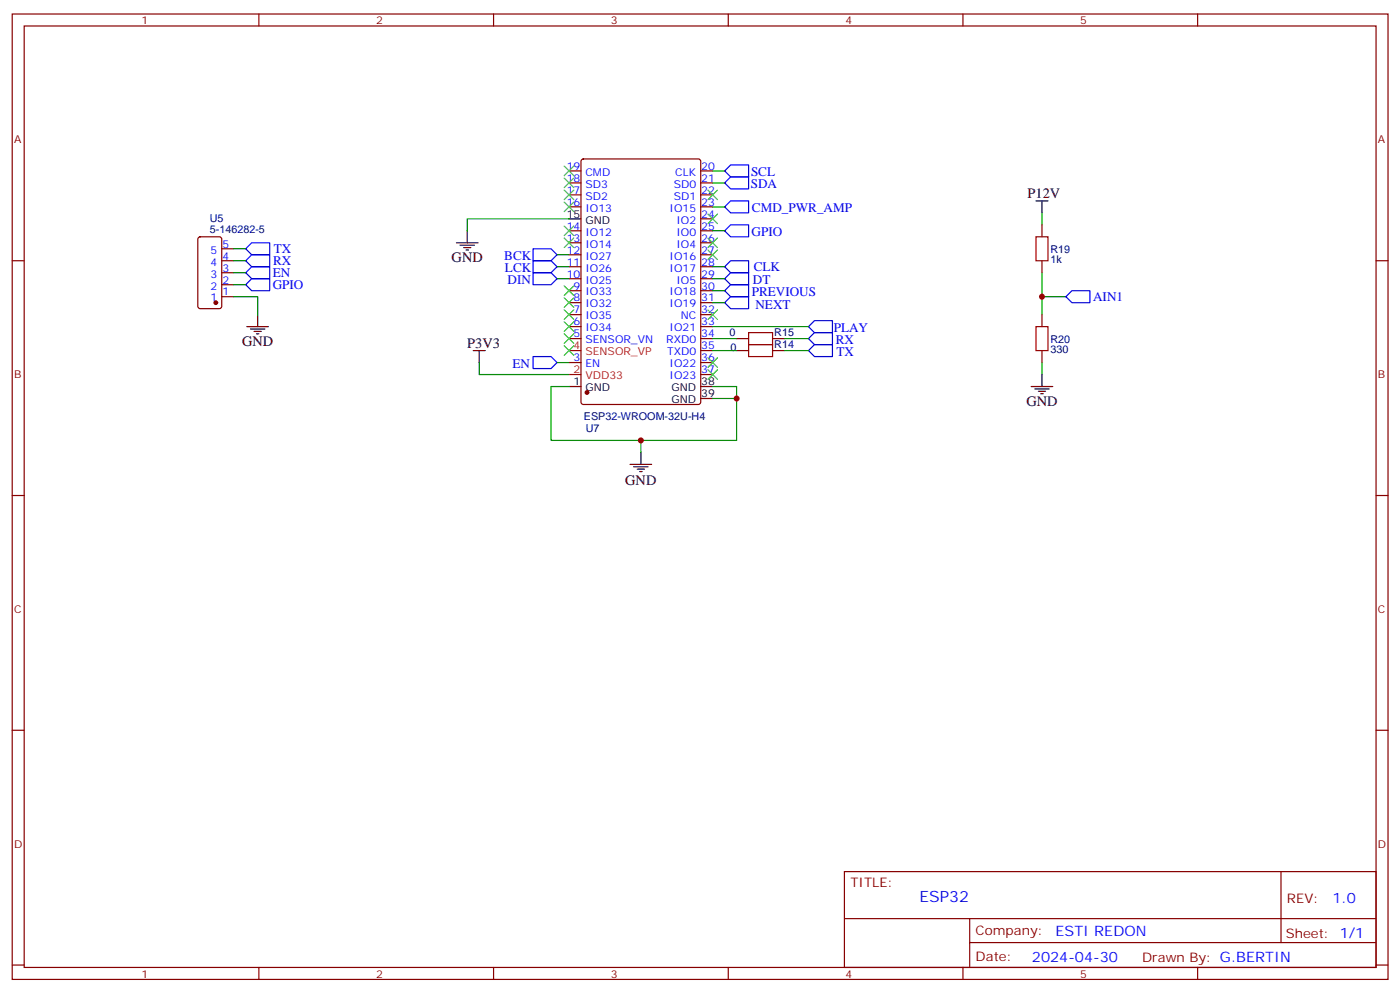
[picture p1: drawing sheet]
<svg xmlns="http://www.w3.org/2000/svg" width="412mm" height="292mm" viewBox="0 0 412 292" stroke-linecap="round" stroke-linejoin="round" font-family="sans-serif">
<g fill="none" stroke="#870000" stroke-width=".35">
<path d="M3.6 4.1h405.3v284.4h-405.3zM7.1 7.7h398.3v277.2h-398.3zM76.3 4.1v3.6M145.4 4.1v3.6M214.6 4.1v3.6M283.7 4.1v3.6M352.8 4.1v3.6M167.6 57.4h3.6M167.6 53.9h3.6M167.6 50.3h3.6M171.4 47l.5-.2h33.8l.7 .4v71.2l-.4 .7h-34.1l-.7-.4v-71.2zM206.4 57.4h3.6"/>
<path d="M206.4 53.9h3.6M206.4 50.3h3.6M3.6 76.8h3.5M58.5 70l.5-.3h5.6l.7 .5v20l-.4 .7h-5.9l-.7-.5v-20zM65.3 76.8h3.6M65.3 73.3h3.6M167.6 78.6h3.6M167.6 75h3.6M167.6 71.5h3.6M167.6 68h3.6M167.6 60.9h3.6M206.4 78.6h3.6"/>
<path d="M206.4 75h3.6M206.4 71.5h3.6M206.4 68h3.6M206.4 64.5h3.6M206.4 60.9h3.6M307 66.2v3.5M307 76.8v3.5M405.4 76.8h3.5M65.3 87.4h3.6M65.3 83.9h3.6M65.3 80.3h3.6M167.6 99.7h3.6"/>
<path d="M167.6 96.2h3.6M167.6 92.7h3.6M167.6 89.1h3.6M167.6 85.6h3.6M167.6 82.1h3.6M206.4 99.7h3.6M206.4 96.2h3.6M206.4 92.7h3.6M206.4 89.1h3.6M206.4 85.6h3.6M206.4 82.1h3.6M217 99.7h3.6"/>
<path d="M227.6 99.7h3.5M307 92.7v3.5M167.6 106.8h3.6M206.4 110.3h3.6M206.4 106.8h3.6M206.4 103.3h3.6M217 103.3h3.6M227.6 103.3h3.5M307 103.3v3.5M3.6 145.9h3.5M405.4 145.9h3.5M3.6 215.1h3.5"/>
<path d="M405.4 215.1h3.5M248.8 256.7h156.6v28.2h-156.6zM377.4 256.7v20.9M248.8 270.6h156.5M285.7 277.6h119.6M285.7 270.6v14.1M3.6 284.2h3.5M76.3 284.9v3.6M145.4 284.9v3.6M214.6 284.9v3.6M283.7 284.9v3.6M352.8 284.9v3.6"/>
<path d="M405.4 284.2h3.5"/>
</g>
<g fill="none" stroke="#008700" stroke-width=".35">
<path d="M210 53.9h3.5M210 50.3h3.5M68.9 73.3h3.5M68.9 76.8h3.5M164.1 78.6h3.5M164.1 75h3.5M167.6 64.5h-29.9v3.5M210 78.6h3.5M210 68h3.5M210 60.9h3.5M307 62.7v3.5M68.9 87.4h7v5.3"/>
<path d="M68.9 80.3h3.5M68.9 83.9h3.5M164.1 82.1h3.5M210 82.1h3.5M210 85.6h3.5M210 89.1h3.5M210 96.2h28.2M210 99.7h7M231.1 99.7h7.1M307 80.3v12.4M307 87.4h7M141.2 106.8v3.5h26.4"/>
<path d="M164.1 106.8h3.5M167.6 113.8h-5.3v15.9h54.7v-12.3h-7M210 113.8h7v3.6M210 103.3h7M231.1 103.3h7.1M307 106.8v3.5M188.8 129.7v3.5"/>
</g>
<g fill="none" stroke="#000" stroke-width=".35">
<path d="M305.2 59.2h3.6M307 59.2v3.5M134.5 71.5h6.3M135.5 72.2h4.3M136.6 72.9h2.1M137.3 73.6h.7M137.7 68v3.5M167.6 64.5h3.6M72.7 96.2h6.4M73.8 96.9h4.2M74.9 97.6h2.1M75.6 98.3h.7"/>
<path d="M75.9 92.7v3.5M139.4 103.3h3.5M141.2 103.3v3.5M167.6 113.8h3.6M206.4 113.8h3.6M206.4 117.4h3.6M303.8 113.8h6.4M304.9 114.5h4.2M305.9 115.3h2.1M306.6 116h.7M307 110.3v3.5M185.6 136.8h6.4"/>
<path d="M186.7 137.5h4.2M187.7 138.2h2.2M188.5 138.9h.7M188.8 133.2v3.6"/>
</g>
<path d="M305.2 69.7h3.6v7.1h-3.6zM220.6 98h7v3.5h-7zM305.2 96.2h3.6v7.1h-3.6zM220.6 101.5h7v3.5h-7z" fill="none" stroke="#a10000" stroke-width=".35"/>
<g fill="none" stroke="#00f" stroke-width=".35">
<path d="M215.3 52.1h5.3v3.5h-5.3l-1.8-1.7zM215.3 48.6h5.3v3.5h-5.3l-1.8-1.8zM74.2 78.6h5.2v3.5h-5.2l-1.8-1.8zM74.2 71.5h5.2v3.5h-5.2l-1.8-1.7zM74.2 75h5.2v3.6h-5.2l-1.8-1.8zM157.1 76.8h5.2l1.8 1.8-1.8 1.7h-5.2zM157.1 73.3h5.2l1.8 1.7-1.8 1.8h-5.2zM213.5 68l1.8-1.8h5.3v3.5h-5.3zM213.5 78.6l1.8-1.8h5.3v3.5h-5.3zM213.5 60.9l1.8-1.7h5.3v3.5h-5.3zM74.2 82.1h5.2v3.5h-5.2l-1.8-1.7zM157.1 80.3h5.2l1.8 1.8-1.8 1.8h-5.2z"/>
<path d="M213.5 85.6l1.8-1.7h5.3v3.5h-5.3zM213.5 82.1l1.8-1.8h5.3v3.6h-5.3zM215.3 87.4h5.3v3.5h-5.3l-1.8-1.8zM238.2 99.7l1.8-1.7h5.3v3.5h-5.3zM238.2 96.2l1.8-1.8h5.3v3.6h-5.3zM315.8 85.6h5.3v3.5h-5.3l-1.8-1.7zM157.1 105h5.2l1.8 1.8-1.8 1.7h-5.2zM238.2 103.3l1.8-1.8h5.3v3.5h-5.3z"/>
</g>
<g fill="#870000" stroke="#870000" stroke-width=".35">
<circle cx="63.6" cy="89.1" r=".53"/>
<circle cx="172.9" cy="115.6" r=".53"/>
</g>
<path d="M167.6 103.3h3.6M167.6 110.3h3.6" fill="none" stroke="#f00" stroke-width=".35"/>
<g fill="none" stroke="#3c3" stroke-width=".35">
<path d="M166.2 56l2.9 2.8M166.2 52.5l2.9 2.8M166.2 48.9l2.9 2.9M166.2 59.5l2.9 2.8M169.1 56l-2.9 2.8M169.1 52.5l-2.9 2.8M169.1 48.9l-2.9 2.9M169.1 59.5l-2.9 2.8M208.6 56l2.8 2.8M211.4 56l-2.8 2.8M166.2 70.1l2.9 2.8M166.2 66.6l2.9 2.8"/>
<path d="M169.1 70.1l-2.9 2.8M169.1 66.6l-2.9 2.8M208.6 73.6l2.8 2.8M208.6 63l2.8 2.9M208.6 70.1l2.8 2.8M211.4 73.6l-2.8 2.8M211.4 63l-2.8 2.9M211.4 70.1l-2.8 2.8M166.2 98.3l2.9 2.8M166.2 91.3l2.9 2.8M166.2 87.7l2.9 2.9M166.2 84.2l2.9 2.8"/>
<path d="M166.2 94.8l2.9 2.8M169.1 98.3l-2.9 2.8M169.1 91.3l-2.9 2.8M169.1 87.7l-2.9 2.9M169.1 84.2l-2.9 2.8M169.1 94.8l-2.9 2.8M208.6 91.3l2.8 2.8M211.4 91.3l-2.8 2.8M166.2 101.8l2.9 2.9M169.1 101.8l-2.9 2.9M208.6 105.4l2.8 2.8M208.6 108.9l2.8 2.8"/>
<path d="M211.4 105.4l-2.8 2.8M211.4 108.9l-2.8 2.8"/>
</g>
<g fill="#c00">
<circle cx="307" cy="87.4" r=".88"/>
<circle cx="217" cy="117.4" r=".88"/>
<circle cx="188.8" cy="129.7" r=".88"/>
</g>
<text font-size="4.6" fill="#00f" x="270.9" y="265.7">ESP32</text>
<g font-size="4.2">
<text x="302.8" y="58.5">P12V</text>
<text x="133.1" y="77.2">GND</text>
<text x="71.3" y="101.8">GND</text>
<text x="137.7" y="102.6">P3V3</text>
<text x="302.4" y="119.5">GND</text>
<text x="184.2" y="142.8">GND</text>
</g>
<g font-size="4.2" fill="#00f">
<text x="392.6" y="266">1.0</text>
<text x="311" y="275.5">ESTI REDON</text>
<text x="304" y="283.3">2024-04-30</text>
</g>
<g font-size="3.9" fill="#00f">
<text x="221.3" y="51.9">SCL</text>
<text x="221.2" y="55.4">SDA</text>
<text x="221.5" y="62.5">CMD_PWR_AMP</text>
<text x="221.4" y="69.4">GPIO</text>
<text x="80.5" y="78">RX</text>
<text x="80.6" y="74.5">TX</text>
<text x="148.6" y="76.6">BCK</text>
<text x="80.4" y="81.6">EN</text>
<text x="148.8" y="80.1">LCK</text>
<text x="149.5" y="83.6">DIN</text>
<text x="221.8" y="83.6">DT</text>
<text x="222.1" y="79.8">CLK</text>
<text x="80.3" y="85.1">GPIO</text>
<text x="221.5" y="87.2">PREVIOUS</text>
<text x="322.1" y="88.7">AIN1</text>
<text x="222.6" y="90.9">NEXT</text>
<text x="245.6" y="97.7">PLAY</text>
<text x="246.3" y="101.4">RX</text>
<text x="246.5" y="104.9">TX</text>
<text x="151" y="108.4">EN</text>
</g>
<g font-size="3.9" fill="#800">
<text x="250.5" y="261.3">TITLE:</text>
<text x="379.2" y="266">REV:</text>
<text x="287.5" y="275.5">Company:</text>
<text x="378.8" y="276.1">Sheet: 1/1</text>
<text x="287.5" y="283.2">Date:</text>
<text x="336.5" y="283.3">Drawn By: G.BERTIN</text>
</g>
<g font-size="3.2" fill="#800">
<text x="41.7" y="7.1">1</text>
<text x="110.8" y="7.1">2</text>
<text x="180" y="7.1">3</text>
<text x="249.1" y="7.1">4</text>
<text x="318.3" y="7.1">5</text>
<text x="4.1" y="42.2">A</text>
<text x="405.9" y="42.2">A</text>
<text x="4.1" y="111.4">B</text>
<text x="405.9" y="111.4">B</text>
<text x="4.1" y="180.5">C</text>
<text x="405.9" y="180.5">C</text>
<text x="4.1" y="249.7">D</text>
<text x="405.9" y="249.7">D</text>
<text x="41.7" y="287.9">1</text>
<text x="110.8" y="287.9">2</text>
<text x="180" y="287.9">3</text>
<text x="249.1" y="287.9">4</text>
<text x="318.3" y="287.9">5</text>
</g>
<g font-size="3.2" fill="#00f">
<text x="167" y="50">19</text>
<text x="167" y="53.5">18</text>
<text x="172.5" y="51.8">CMD</text>
<text x="199" y="51.8">CLK</text>
<text x="206.6" y="53.5">21</text>
<text x="206.6" y="50">20</text>
<text x="167" y="57">17</text>
<text x="172.5" y="55.3">SD3</text>
<text x="172.5" y="58.8">SD2</text>
<text x="198.5" y="58.8">SD1</text>
<text x="198.5" y="55.3">SD0</text>
<text x="206.6" y="57">22</text>
<text x="167" y="60.6">16</text>
<text x="172.5" y="62.3">IO13</text>
<text x="197.3" y="62.3">IO15</text>
<text x="199.3" y="65.9">IO2</text>
<text x="206.6" y="64.1">24</text>
<text x="206.6" y="60.6">23</text>
<text x="167" y="67.6">14</text>
<text x="167" y="71.2">13</text>
<text x="172.5" y="69.4">IO12</text>
<text x="199.3" y="69.4">IO0</text>
<text x="206.6" y="71.2">26</text>
<text x="206.6" y="67.6">25</text>
<text x="62" y="74.7">5</text>
<text x="65.5" y="76.4">4</text>
<text x="65.5" y="72.9">5</text>
<text x="167" y="74.7">12</text>
<text x="172.5" y="72.9">IO14</text>
<text x="172.5" y="76.4">IO27</text>
<text x="197.3" y="76.4">IO16</text>
<text x="199.3" y="72.9">IO4</text>
<text x="206.6" y="74.7">27</text>
<text x="62" y="81.7">3</text>
<text x="62" y="78.2">4</text>
<text x="65.5" y="83.5">2</text>
<text x="65.5" y="80">3</text>
<text x="167" y="78.2">11</text>
<text x="167" y="81.7">10</text>
<text x="172.5" y="80">IO26</text>
<text x="172.5" y="83.5">IO25</text>
<text x="197.3" y="80">IO17</text>
<text x="199.3" y="83.5">IO5</text>
<text x="206.6" y="81.7">29</text>
<text x="206.6" y="78.2">28</text>
<text x="62" y="88.8">1</text>
<text x="62" y="85.3">2</text>
<text x="65.5" y="87">1</text>
<text x="169" y="85.3">9</text>
<text x="169" y="88.8">8</text>
<text x="172.5" y="87">IO33</text>
<text x="197.3" y="87">IO18</text>
<text x="206.6" y="88.8">31</text>
<text x="206.6" y="85.3">30</text>
<text x="169" y="92.3">7</text>
<text x="169" y="95.8">6</text>
<text x="172.5" y="90.6">IO32</text>
<text x="172.5" y="94.1">IO35</text>
<text x="197.3" y="90.6">IO19</text>
<text x="200.6" y="94.1">NC</text>
<text x="206.6" y="95.8">33</text>
<text x="206.6" y="92.3">32</text>
<text x="169" y="99.4">5</text>
<text x="172.5" y="97.6">IO34</text>
<text x="172.5" y="101.1">SENSOR_VN</text>
<text x="196.3" y="101.1">RXD0</text>
<text x="197.3" y="97.6">IO21</text>
<text x="206.6" y="99.4">34</text>
<text x="169" y="106.4">3</text>
<text x="196.6" y="104.7">TXD0</text>
<text x="206.6" y="106.4">36</text>
<text x="206.6" y="102.9">35</text>
<text x="172.5" y="108.2">EN</text>
<text x="197.3" y="111.7">IO23</text>
<text x="197.3" y="108.2">IO22</text>
<text x="206.6" y="110">37</text>
</g>
<g font-size="3.2" fill="#000080">
<text x="61.8" y="65.5">U5</text>
<text x="61.8" y="68.7">5-146282-5</text>
<text x="309.5" y="77.6">1k</text>
<text x="309.5" y="74.4">R19</text>
<text x="214.9" y="99.1">0</text>
<text x="228.1" y="99.1">R15</text>
<text x="309.5" y="100.9">R20</text>
<text x="215.3" y="103.3">0</text>
<text x="228.1" y="102.6">R14</text>
<text x="309.5" y="104.1">330</text>
<text x="172" y="123.8">ESP32-WROOM-32U-H4</text>
<text x="172.6" y="127.3">U7</text>
</g>
<g font-size="3.2">
<text x="167" y="64.1">15</text>
<text x="172.5" y="65.9">GND</text>
<text x="169" y="113.5">1</text>
<text x="206.6" y="113.5">38</text>
<text x="172.5" y="115.3">GND</text>
<text x="197.9" y="118.8">GND</text>
<text x="197.9" y="115.3">GND</text>
<text x="206.6" y="117">39</text>
</g>
<g font-size="3.2" fill="#f00">
<text x="169" y="102.9">4</text>
<text x="172.5" y="104.7">SENSOR_VP</text>
<text x="169" y="110">2</text>
<text x="172.5" y="111.7">VDD33</text>
</g>
</svg>
